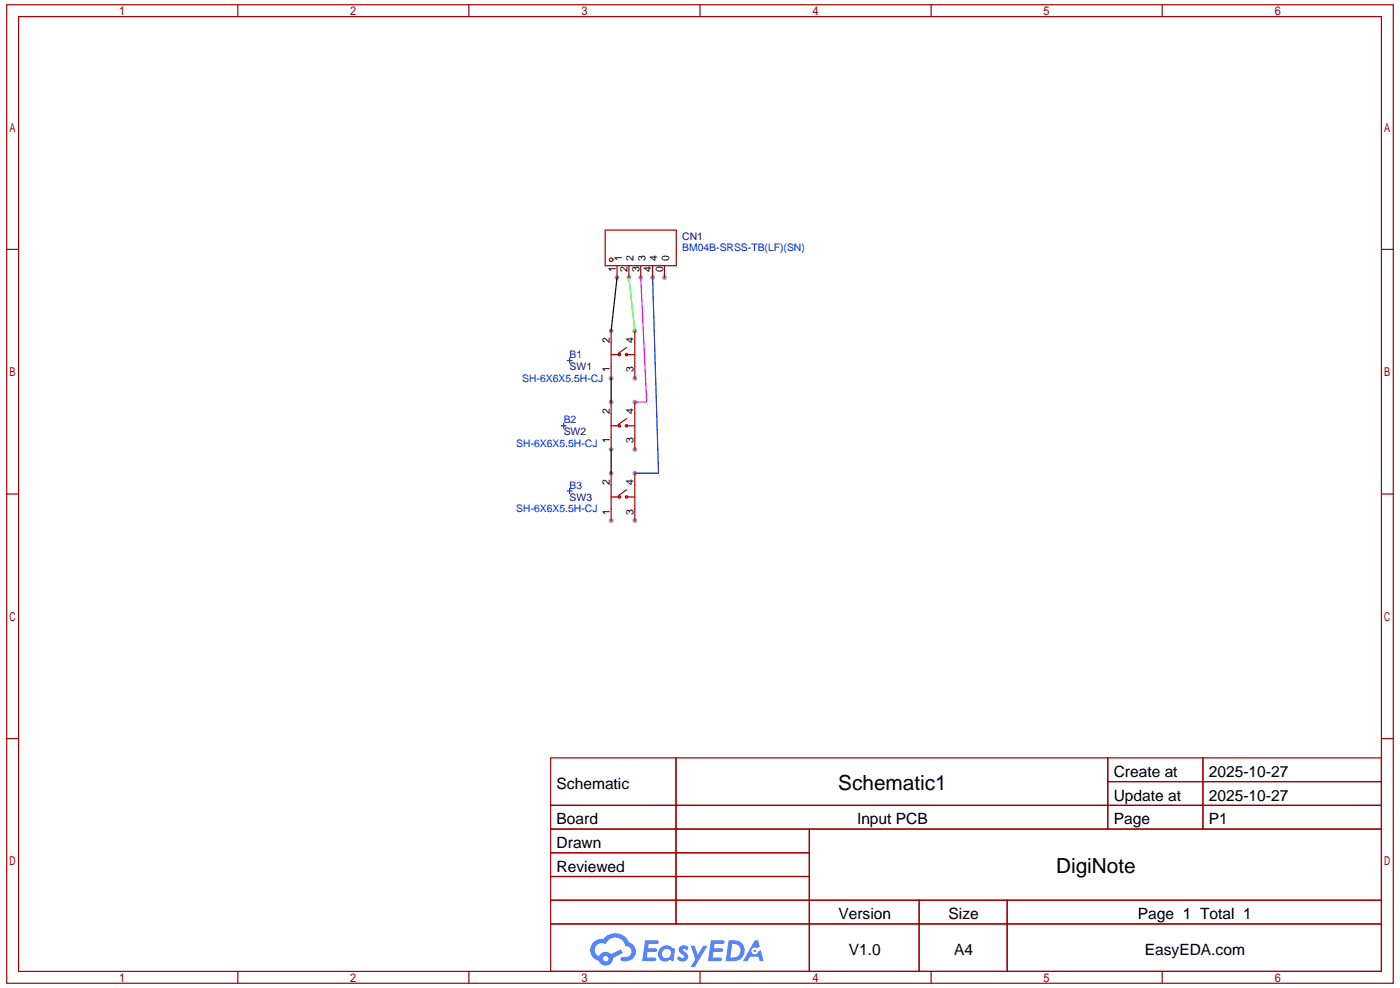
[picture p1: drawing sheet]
<svg xmlns="http://www.w3.org/2000/svg" width="297mm" height="210mm" viewBox="0 0 297 210" stroke-linecap="round" stroke-linejoin="round" font-family="sans-serif">
<g fill="#999">
<circle cx="131" cy="58.9" r=".5"/>
<circle cx="133.5" cy="58.9" r=".5"/>
<circle cx="136" cy="58.9" r=".5"/>
<circle cx="138.5" cy="58.9" r=".5"/>
<circle cx="141" cy="58.9" r=".5"/>
<circle cx="134.8" cy="70.2" r=".5"/>
<circle cx="134.8" cy="80.2" r=".5"/>
<circle cx="129.7" cy="70.2" r=".5"/>
<circle cx="129.7" cy="80.2" r=".5"/>
<circle cx="134.8" cy="85.3" r=".5"/>
<circle cx="134.8" cy="95.3" r=".5"/>
<circle cx="129.7" cy="85.3" r=".5"/>
<circle cx="129.7" cy="95.3" r=".5"/>
<circle cx="134.8" cy="100.4" r=".5"/>
<circle cx="134.8" cy="110.4" r=".5"/>
<circle cx="129.7" cy="100.4" r=".5"/>
<circle cx="129.7" cy="110.4" r=".5"/>
</g>
<g fill="none" stroke="#a10000" stroke-width=".25">
<path d="M1.4 1h294.4v207.5h-294.4zM3.9 3.5h289.3v202.5h-289.3zM50.5 1v2.5M99.5 1v2.5M148.6 1v2.5M197.6 1v2.5M246.7 1v2.5M1.4 52.9h2.5M293.2 52.9h2.6M1.4 104.8h2.5M293.2 104.8h2.6M1.4 156.7h2.5"/>
<path d="M293.2 156.7h2.6M116.9 160.7h176.3v45.3h-176.3zM116.9 170.8h176.3M116.9 175.8h176.3M143.5 160.7v35.3M171.8 175.8v30.2M235.1 160.7v15.1M235.1 165.8h58.1M255.4 160.7v15.1M116.9 180.9h54.9M116.9 190.9h176.3M116.9 185.9h54.9"/>
<path d="M116.9 196h176.3M195.1 190.9v15.1M213.8 190.9v15.1M50.5 206v2.5M99.5 206v2.5M148.6 206v2.5M197.6 206v2.5M246.7 206v2.5"/>
</g>
<g fill="#5487ff">
<path d="M144.4 200.8a1.29 1.29 0 0 1 1.8 .2l-.4 .7a.54 .54 0 0 0-.9-.3l.1 .2a1.27 1.27 0 0 1 .8 2 1.52 1.52 0 0 1-2.2-.3l.5-.6 .8 .5a.31 .31 0 0 0 .4-.3 .31 .31 0 0 0-.3-.3 1.11 1.11 0 0 1-.6-1.8z"/>
<path d="M146.6 200.6h.8l.7 1.9 1.2-1.9h.9l-2.7 4.5h-.9l1-1.7z"/>
<path d="M136.9 199.4h1.7a1.29 1.29 0 0 1 1.2 .2 .39 .39 0 0 1-.4 .6h-1.7l-.1 .9h1.6a.39 .39 0 0 1 .3 .5 .39 .39 0 0 1-.4 .3h-1.6l-.2 1.2h1.3a.45 .45 0 0 1 .5 .1 .45 .45 0 0 1 .2 .5l-.4 .2h-2.6z"/>
<path d="M150.9 199.4h1.6a1.31 1.31 0 0 1 1.3 .2 .39 .39 0 0 1-.4 .6h-1.7l-.2 .9h1.7a.39 .39 0 0 1 .3 .5 .39 .39 0 0 1-.4 .3h-1.7l-.1 1.2h1.3a.45 .45 0 0 1 .5 .1 .45 .45 0 0 1 .1 .5l-.3 .2h-2.6z"/>
<path d="M160.2 199.4h.7l.4 1.4-.6 .3a.75 .75 0 0 0-1.1 .3 .75 .75 0 0 0 .4 1 .75 .75 0 0 0 1-.6l.5-.3 .6 2.4h-.8l-.3-1h-1.8l-.5 1h-1z"/>
<path d="M154.7 199.4l-.7 4.5h1.5a2.25 2.25 0 0 0 2.6-2.3 2.25 2.25 0 0 0-2.7-2.2zM155.4 200.2a1.49 1.49 0 0 1 1.8 1.5 1.49 1.49 0 0 1-1.9 1.4h-.3z"/>
<path d="M140.1 201.2a1.57 1.57 0 0 0-.1 2.2 1.57 1.57 0 0 0 2.2 .1l.8 .4 .3-2.5-.2-.3h-.4a1.58 1.58 0 0 0-2.6 .1zM140.8 201.6a.97 .97 0 0 1 1.6 .4 .97 .97 0 0 1-1 1.2 .93 .93 0 0 1-.9-.6 .93 .93 0 0 1 .3-1z"/>
<path d="M126 199.8a2.34 2.34 0 0 0 1.1 4 1.53 1.53 0 0 0 1.8 1 1.53 1.53 0 0 0 1.2-1.6l2.1-1.1-.4-.8-2.1 1.1a1.56 1.56 0 0 0-2.6 .4 1.48 1.48 0 0 1-.7-2 1.48 1.48 0 0 1 2.2-.5 2.21 2.21 0 0 1 2.2-1.4 2.21 2.21 0 0 1 2 1.8 1.15 1.15 0 0 1 1.2 1 1.15 1.15 0 0 1-1 1.3h-.7a.46 .46 0 0 0-.6 .3 .46 .46 0 0 0 .4 .6 2.15 2.15 0 0 0 2.5-1 2.15 2.15 0 0 0-.3-2.6l-.8-.4a3.2 3.2 0 0 0-5.4-.8l-1.1 .1zM128 203.3a.6 .6 0 0 1 1.2 0 .6 .6 0 0 1-1.2 0z"/>
<circle cx="160.2" cy="201.7" r=".28"/>
</g>
<g fill="none" stroke="#a10000" stroke-width=".25">
<path d="M128.5 48.8h15.1v7.5h-15.1zM131 56.3v2.6M133.5 56.3v2.6M136 56.3v2.6M138.5 56.3v2.6M141 56.3v2.6M129.7 70.2v10M129.7 75.2h1.8M133 73.7l-1.8 1.3M133 75.2h1.8M134.8 70.2v10M129.7 85.3v10"/>
<path d="M129.7 90.3h1.8M133 88.8l-1.8 1.3M133 90.3h1.8M134.8 85.3v10M129.7 100.4v10M129.7 105.4h1.8M133 103.9l-1.8 1.3M133 105.4h1.8M134.8 100.4v10"/>
<circle cx="129.7" cy="55.1" r=".38"/>
<circle cx="131.5" cy="75.2" r=".25"/>
<circle cx="133" cy="75.2" r=".25"/>
<circle cx="131.5" cy="90.3" r=".25"/>
<circle cx="133" cy="90.3" r=".25"/>
<circle cx="131.5" cy="105.4" r=".25"/>
<circle cx="133" cy="105.4" r=".25"/>
</g>
<path d="M131 58.9l-1.3 11.3M129.7 80.2v5.1M129.7 95.3v5.1" fill="none" stroke="#000" stroke-width=".25"/>
<path d="M133.5 58.9l1.3 11.3" fill="none" stroke="#0f0" stroke-width=".25"/>
<path d="M136 58.9l1.3 26.4h-2.5" fill="none" stroke="#f0f" stroke-width=".25"/>
<path d="M138.5 58.9l1.3 41.5h-5M120.4 76.5h1M120.9 76v1M119.2 90.3h1M119.7 89.8v1M120.4 104.1h1M120.9 103.6v1" fill="none" stroke="#00f" stroke-width=".25"/>
<g font-size="4.4">
<text x="177.9" y="167.6">Schematic1</text>
<text x="224.2" y="185.2">DigiNote</text>
</g>
<g font-size="3.3">
<text x="118.2" y="167.3">Schematic</text>
<text x="236.4" y="164.8">Create at</text>
<text x="256.6" y="164.8">2025-10-27</text>
<text x="236.4" y="169.8">Update at</text>
<text x="256.6" y="169.8">2025-10-27</text>
<text x="118.2" y="174.9">Board</text>
<text x="118.2" y="179.9">Drawn</text>
<text x="181.9" y="174.9">Input PCB</text>
<text x="236.4" y="174.9">Page</text>
<text x="256.6" y="174.9">P1</text>
<text x="118.2" y="184.9">Reviewed</text>
<text x="178" y="195">Version</text>
<text x="201.4" y="195">Size</text>
<text x="241.5" y="195">Page 1 Total 1</text>
<text x="180.2" y="202.5">V1.0</text>
<text x="202.6" y="202.5">A4</text>
<text x="243" y="202.5">EasyEDA.com</text>
</g>
<g font-size="2.2" fill="#000080">
<text x="144.8" y="50.8">CN1</text>
<text x="120.9" y="78.5">SW1</text>
<text x="119.7" y="92.3">SW2</text>
<text x="120.9" y="106.2">SW3</text>
</g>
<g font-size="2.2" fill="#00f">
<text x="144.8" y="53.3">BM04B-SRSS-TB(LF)(SN)</text>
<text x="120.9" y="76">B1</text>
<text x="110.9" y="81">SH-6X6X5.5H-CJ</text>
<text x="119.7" y="89.8">B2</text>
<text x="109.6" y="94.8">SH-6X6X5.5H-CJ</text>
<text x="120.9" y="103.6">B3</text>
<text x="109.6" y="108.7">SH-6X6X5.5H-CJ</text>
</g>
<g font-size="2.2">
<text x="130.7" y="57.7" transform="rotate(-90 130.7 57.7)">1</text>
<text x="132" y="55.4" transform="rotate(-90 132 55.4)">1</text>
<text x="133.2" y="57.7" transform="rotate(-90 133.2 57.7)">2</text>
<text x="134.5" y="55.4" transform="rotate(-90 134.5 55.4)">2</text>
<text x="135.7" y="57.7" transform="rotate(-90 135.7 57.7)">3</text>
<text x="137" y="55.4" transform="rotate(-90 137 55.4)">3</text>
<text x="138.3" y="57.7" transform="rotate(-90 138.3 57.7)">4</text>
<text x="139.5" y="55.4" transform="rotate(-90 139.5 55.4)">4</text>
<text x="140.8" y="57.7" transform="rotate(-90 140.8 57.7)">0</text>
<text x="142" y="55.4" transform="rotate(-90 142 55.4)">0</text>
<text x="129.5" y="72.7" transform="rotate(-90 129.5 72.7)">2</text>
<text x="134.5" y="72.7" transform="rotate(-90 134.5 72.7)">4</text>
<text x="129.5" y="79" transform="rotate(-90 129.5 79)">1</text>
<text x="134.5" y="79" transform="rotate(-90 134.5 79)">3</text>
<text x="129.5" y="87.8" transform="rotate(-90 129.5 87.8)">2</text>
<text x="134.5" y="87.8" transform="rotate(-90 134.5 87.8)">4</text>
<text x="129.5" y="94" transform="rotate(-90 129.5 94)">1</text>
<text x="134.5" y="94" transform="rotate(-90 134.5 94)">3</text>
<text x="129.5" y="102.9" transform="rotate(-90 129.5 102.9)">2</text>
<text x="134.5" y="102.9" transform="rotate(-90 134.5 102.9)">4</text>
<text x="129.5" y="109.1" transform="rotate(-90 129.5 109.1)">1</text>
<text x="134.5" y="109.1" transform="rotate(-90 134.5 109.1)">3</text>
</g>
</svg>
